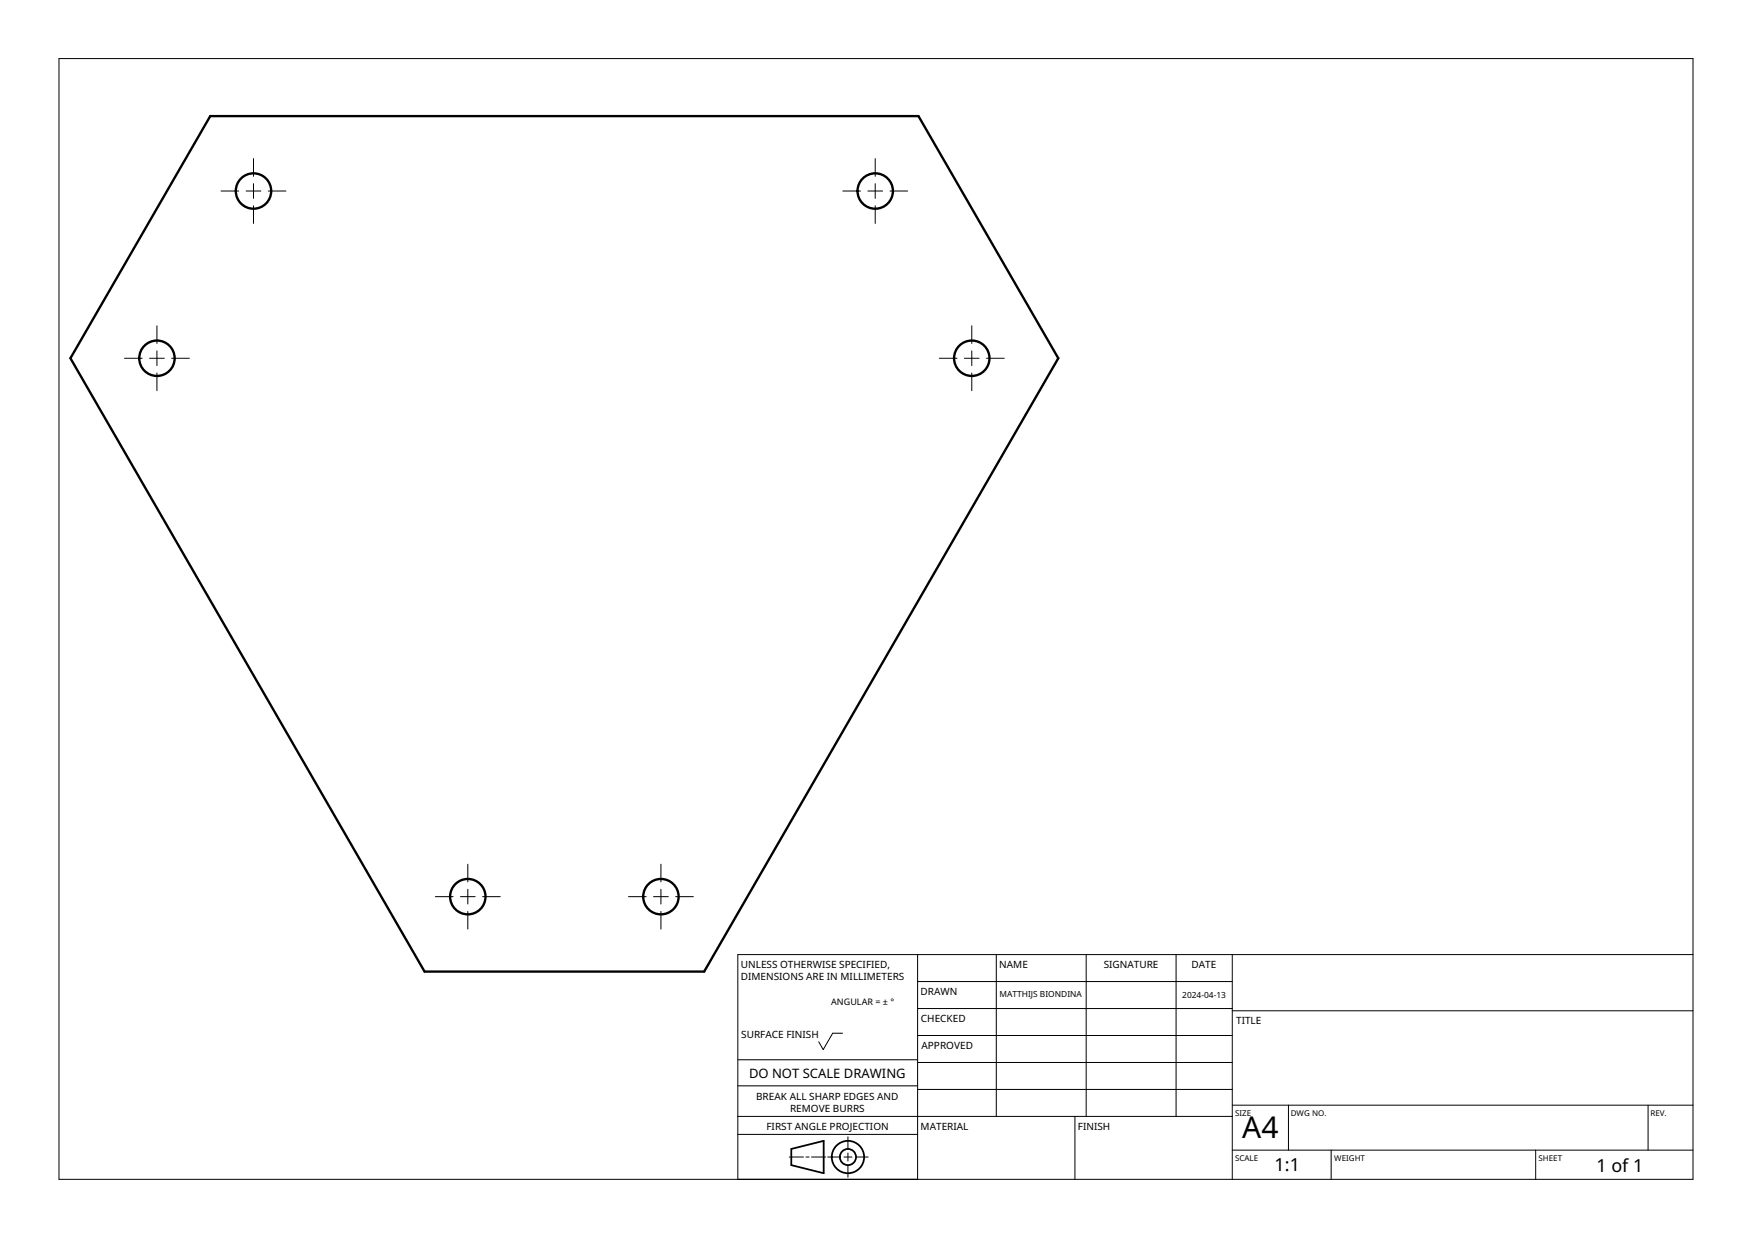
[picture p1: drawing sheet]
<svg xmlns="http://www.w3.org/2000/svg" width="297mm" height="210mm" viewBox="0 0 297 210" stroke-linecap="round" stroke-linejoin="round" font-family="sans-serif">
<g fill="none" stroke="#000" stroke-width=".4">
<path d="M35.6 19.7h120.1l23.7 41-60 104h-47.4l-60.1-104z"/>
<circle cx="43" cy="32.4" r="3"/>
<circle cx="148.4" cy="32.4" r="3"/>
<circle cx="26.6" cy="60.7" r="3"/>
<circle cx="164.8" cy="60.7" r="3"/>
<circle cx="79.3" cy="152" r="3"/>
<circle cx="112.1" cy="152" r="3"/>
</g>
<g fill="none" stroke="#000" stroke-width=".17">
<path d="M10 9.9h277v190.1h-277zM37.5 32.4h3M41.7 32.4h2.5M43 26.9v3M43 31.1v2.5M43 34.9v3M45.5 32.4h3M142.9 32.4h3M147.1 32.4h2.5M148.4 26.9v3M148.4 31.1v2.5M148.4 34.9v3"/>
<path d="M150.9 32.4h3M26.6 55.2v3M26.6 59.5v2.5M164.8 55.2v3M164.8 59.5v2.5M21.1 60.7h3M25.4 60.7h2.5M26.6 63.2v3M29.1 60.7h3M159.3 60.7h3M163.5 60.7h2.5M164.8 63.2v3"/>
<path d="M167.3 60.7h3M73.8 152h3M78.1 152h2.5M79.3 146.5v3M79.3 150.8v2.5M79.3 154.5v3M81.8 152h3M106.6 152h3M110.8 152h2.5M112.1 146.5v3M112.1 150.8v2.5M112.1 154.5v3"/>
<path d="M114.6 152h3M125.1 179.7h30.5M142.8 175.2h-1.6l-1.6 2.8-.8-1.4M155.6 161.9v38.1M155.6 166.4h53.3M155.6 171h53.3M155.6 175.6h53.3M168.9 161.9v27.4M184.2 161.9v27.4M199.4 161.9v27.4M208.9 161.9v38.1M208.9 171.4h78.1"/>
<path d="M287 161.9h-161.9v38.1M125.1 192.3h30.5M125.1 189.3h83.8M125.1 184.1h30.5M133.8 196.2h2.4M136.6 196.2h.6M137.6 196.2h2.4M140.3 196.2h2.1M143.1 196.2h1.3M143.8 192.7v2.1M143.8 195.5v1.4M143.8 197.5v2.1"/>
<path d="M145.1 196.2h2.1M155.6 180.1h53.3M155.6 184.7h53.3M182.2 189.3v10.7M208.9 195h78.1M208.9 187.4h78.1M218.4 187.4v7.6M225.7 195v5M260.4 195v5M279.4 187.4v7.6"/>
</g>
<g fill="none" stroke="#000" stroke-width=".3">
<path d="M134.2 194.8l5.4-1.4v5.5l-5.4-1.4z"/>
<circle cx="143.8" cy="196.2" r="1.37"/>
<circle cx="143.8" cy="196.2" r="2.74"/>
</g>
<text font-size="5.1" x="210.6" y="193">A4</text>
<g font-size="3.1">
<text x="216.1" y="198.6">1:1</text>
<text x="270.7" y="198.6">1 of 1</text>
</g>
<text font-size="2.2" x="127" y="182.7">DO NOT SCALE DRAWING</text>
<g font-size="1.7">
<text x="125.6" y="166.2">DIMENSIONS ARE IN MILLIMETERS</text>
<text x="125.6" y="164.2">UNLESS OTHERWISE SPECIFIED,</text>
<text x="169.4" y="164.2">NAME</text>
<text x="187.1" y="164.2">SIGNATURE</text>
<text x="202" y="164.2">DATE</text>
<text x="156.1" y="168.7">DRAWN</text>
<text x="156.1" y="173.3">CHECKED</text>
<text x="209.6" y="173.7">TITLE</text>
<text x="125.7" y="176.1">SURFACE FINISH</text>
<text x="156.2" y="177.9">APPROVED</text>
<text x="128.2" y="186.4">BREAK ALL SHARP EDGES AND</text>
<text x="129.9" y="191.6">FIRST ANGLE PROJECTION</text>
<text x="133.9" y="188.5">REMOVE BURRS</text>
<text x="156.1" y="191.6">MATERIAL</text>
<text x="182.8" y="191.6">FINISH</text>
</g>
<text font-size="1.5" x="140.9" y="170.3">ANGULAR = ± °</text>
<g font-size="1.4">
<text x="169.4" y="169.1">MATTHIJS BIONDINA</text>
<text x="200.4" y="169.2">2024-04-13</text>
<text x="209.4" y="189.2">SIZE</text>
<text x="218.8" y="189.2">DWG NO.</text>
<text x="279.8" y="189.2">REV.</text>
<text x="209.4" y="196.9">SCALE</text>
<text x="226.2" y="196.9">WEIGHT</text>
<text x="260.8" y="196.9">SHEET</text>
</g>
</svg>
